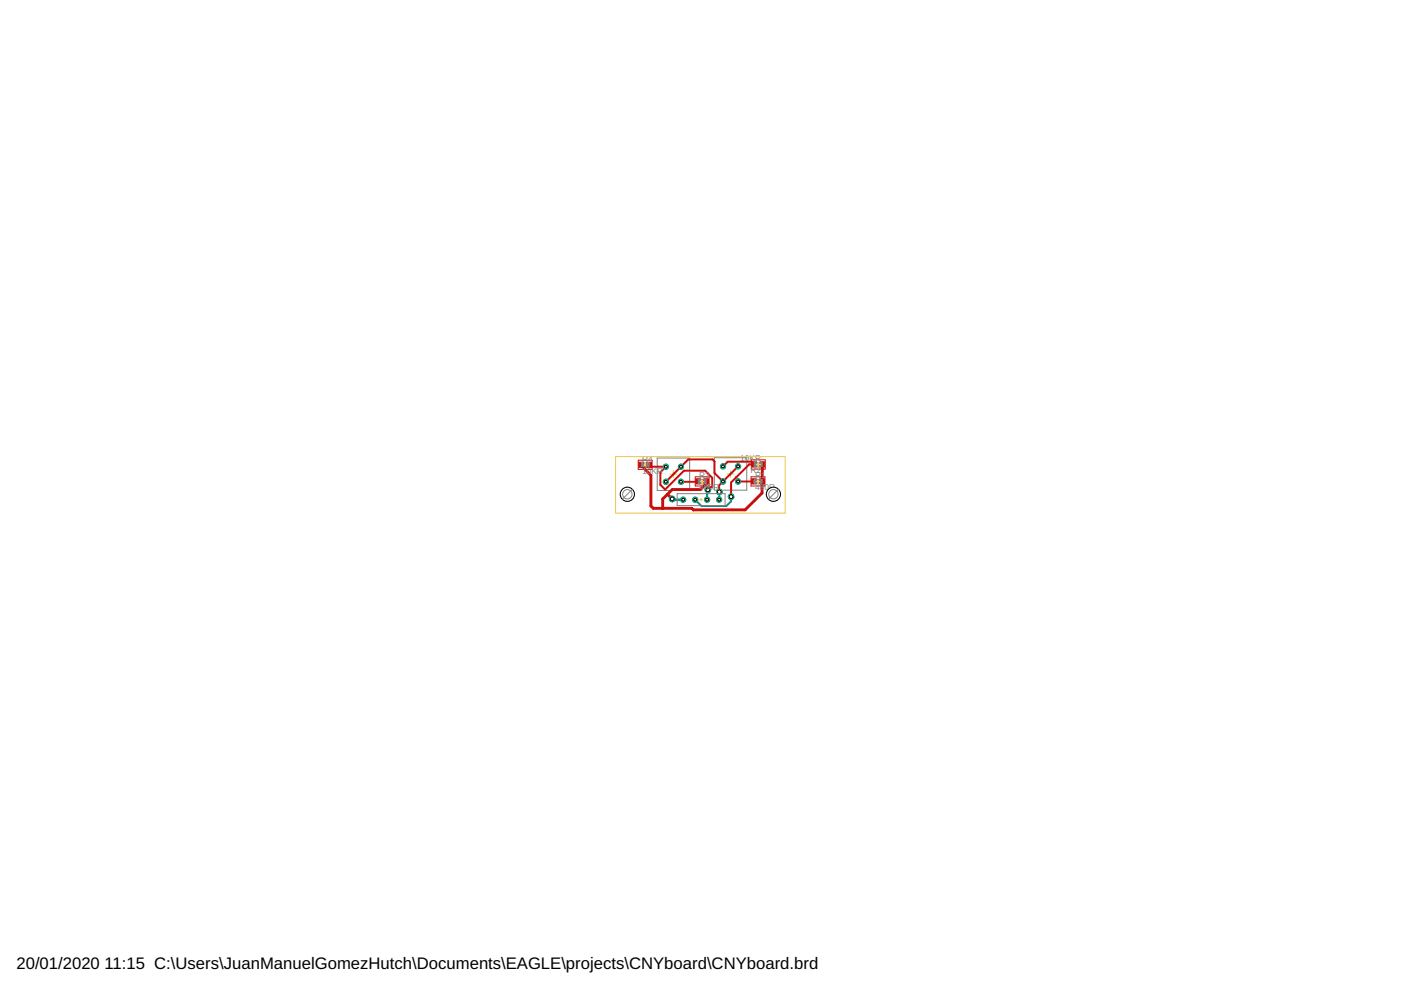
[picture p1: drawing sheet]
<svg xmlns="http://www.w3.org/2000/svg" width="297mm" height="210mm" viewBox="0 0 297 210" stroke-linecap="round" stroke-linejoin="round" font-family="sans-serif">
<path d="M142.8 99.8v1.4M154.9 99.8v1.4M142.1 100.5h1.4M154.2 100.5h1.4" fill="none" stroke="#afd134" stroke-width=".21"/>
<path d="M139.3 97.1h6.9v6.9h-6.9zM151.4 97h6.9v6.9h-6.9z" fill="none" stroke="#808080" stroke-width=".21"/>
<path d="M142.5 105.8l.2 .1h2.1" fill="none" stroke="#0696d7" stroke-width=".61"/>
<path d="M150.1 103.9h-.2v2M152.5 104.3v1.6M155 105.3v1l-1 1h-5.3l-1.3-1.4" fill="none" stroke="#0696d7" stroke-width=".42"/>
<circle cx="156.5" cy="102.1" r=".55" fill="#0dab76" stroke="#0dab76" stroke-width=".21"/>
<circle cx="156.5" cy="102.1" r=".3" fill="#fff" stroke="#000" stroke-width=".21"/>
<circle cx="153.3" cy="102.1" r=".55" fill="#0dab76" stroke="#0dab76" stroke-width=".21"/>
<circle cx="153.3" cy="102.1" r=".3" fill="#fff" stroke="#000" stroke-width=".21"/>
<circle cx="156.5" cy="98.9" r=".55" fill="#0dab76" stroke="#0dab76" stroke-width=".21"/>
<circle cx="156.5" cy="98.9" r=".3" fill="#fff" stroke="#000" stroke-width=".21"/>
<circle cx="153.3" cy="98.9" r=".55" fill="#0dab76" stroke="#0dab76" stroke-width=".21"/>
<circle cx="153.3" cy="98.9" r=".3" fill="#fff" stroke="#000" stroke-width=".21"/>
<circle cx="144.4" cy="102.2" r=".55" fill="#0dab76" stroke="#0dab76" stroke-width=".21"/>
<circle cx="144.4" cy="102.2" r=".3" fill="#fff" stroke="#000" stroke-width=".21"/>
<circle cx="141.2" cy="102.2" r=".55" fill="#0dab76" stroke="#0dab76" stroke-width=".21"/>
<circle cx="141.2" cy="102.2" r=".3" fill="#fff" stroke="#000" stroke-width=".21"/>
<circle cx="144.4" cy="99" r=".55" fill="#0dab76" stroke="#0dab76" stroke-width=".21"/>
<circle cx="144.4" cy="99" r=".3" fill="#fff" stroke="#000" stroke-width=".21"/>
<circle cx="141.2" cy="99" r=".55" fill="#0dab76" stroke="#0dab76" stroke-width=".21"/>
<circle cx="141.2" cy="99" r=".3" fill="#fff" stroke="#000" stroke-width=".21"/>
<circle cx="144.8" cy="105.9" r=".55" fill="#0dab76" stroke="#0dab76" stroke-width=".21"/>
<circle cx="144.8" cy="105.9" r=".3" fill="#fff" stroke="#000" stroke-width=".21"/>
<circle cx="147.4" cy="105.9" r=".55" fill="#0dab76" stroke="#0dab76" stroke-width=".21"/>
<circle cx="147.4" cy="105.9" r=".3" fill="#fff" stroke="#000" stroke-width=".21"/>
<circle cx="149.9" cy="105.9" r=".55" fill="#0dab76" stroke="#0dab76" stroke-width=".21"/>
<circle cx="149.9" cy="105.9" r=".3" fill="#fff" stroke="#000" stroke-width=".21"/>
<circle cx="152.5" cy="105.9" r=".55" fill="#0dab76" stroke="#0dab76" stroke-width=".21"/>
<circle cx="152.5" cy="105.9" r=".3" fill="#fff" stroke="#000" stroke-width=".21"/>
<circle cx="142.5" cy="105.8" r=".59" fill="#0dab76" stroke="#0dab76" stroke-width=".21"/>
<circle cx="142.5" cy="105.8" r=".4" fill="#fff" stroke="#000" stroke-width=".21"/>
<circle cx="152.5" cy="104.3" r=".59" fill="#0dab76" stroke="#0dab76" stroke-width=".21"/>
<circle cx="152.5" cy="104.3" r=".4" fill="#fff" stroke="#000" stroke-width=".21"/>
<circle cx="150.1" cy="103.9" r=".59" fill="#0dab76" stroke="#0dab76" stroke-width=".21"/>
<circle cx="150.1" cy="103.9" r=".4" fill="#fff" stroke="#000" stroke-width=".21"/>
<circle cx="155" cy="105.3" r=".59" fill="#0dab76" stroke="#0dab76" stroke-width=".21"/>
<circle cx="155" cy="105.3" r=".4" fill="#fff" stroke="#000" stroke-width=".21"/>
<g fill="#c90d0c" stroke="#c90d0c" stroke-width=".21">
<path d="M159.4 101.5h1v1.1h-1z"/>
<path d="M161.1 101.5h1v1.1h-1z"/>
<path d="M161.1 97.9h1v1.1h-1z"/>
<path d="M159.4 97.9h1v1.1h-1z"/>
<path d="M147.5 101.5h1v1.1h-1z"/>
<path d="M149.2 101.5h1v1.1h-1z"/>
<path d="M135.4 98h1v1.1h-1z"/>
<path d="M137.1 98h1v1.1h-1z"/>
</g>
<path d="M135.9 98.6l2.1 2.2v6.5l.5 .5h8.2l.3 .3M161.6 98.5v6l-3.6 3.6h-11M141.5 104.8l-1 1v2M141.5 104.8l1 1M149.7 102.1v.5l-1.2 1.2h-6l-1 1" fill="none" stroke="#c90d0c" stroke-width=".61"/>
<path d="M137.6 98.6l.4 .4h3.2l-1.2 1.1v2.7l1 1 4-4h4.5l1.5 1.5v2h-.4l-.5 .6M153.3 98.9l1-1h5l.6 .6h-1.1l-2.7 2.7M156.5 98.9l-4 4v1.4M148 102.1l-3.6 .1M153.3 102.1l-1.8-1.8v-2.5l-.4-.4h-5.2l-4.7 4.8M156.1 101.2h.1M156.1 101.2l-1.1 1.1v3M159.9 102.1h-3.4" fill="none" stroke="#c90d0c" stroke-width=".42"/>
<circle cx="156.5" cy="102.1" r=".55" fill="#0dab76" stroke="#0dab76" stroke-width=".21"/>
<circle cx="156.5" cy="102.1" r=".3" fill="#fff" stroke="#000" stroke-width=".21"/>
<circle cx="153.3" cy="102.1" r=".55" fill="#0dab76" stroke="#0dab76" stroke-width=".21"/>
<circle cx="153.3" cy="102.1" r=".3" fill="#fff" stroke="#000" stroke-width=".21"/>
<circle cx="156.5" cy="98.9" r=".55" fill="#0dab76" stroke="#0dab76" stroke-width=".21"/>
<circle cx="156.5" cy="98.9" r=".3" fill="#fff" stroke="#000" stroke-width=".21"/>
<circle cx="153.3" cy="98.9" r=".55" fill="#0dab76" stroke="#0dab76" stroke-width=".21"/>
<circle cx="153.3" cy="98.9" r=".3" fill="#fff" stroke="#000" stroke-width=".21"/>
<circle cx="144.4" cy="102.2" r=".55" fill="#0dab76" stroke="#0dab76" stroke-width=".21"/>
<circle cx="144.4" cy="102.2" r=".3" fill="#fff" stroke="#000" stroke-width=".21"/>
<circle cx="141.2" cy="102.2" r=".55" fill="#0dab76" stroke="#0dab76" stroke-width=".21"/>
<circle cx="141.2" cy="102.2" r=".3" fill="#fff" stroke="#000" stroke-width=".21"/>
<circle cx="144.4" cy="99" r=".55" fill="#0dab76" stroke="#0dab76" stroke-width=".21"/>
<circle cx="144.4" cy="99" r=".3" fill="#fff" stroke="#000" stroke-width=".21"/>
<circle cx="141.2" cy="99" r=".55" fill="#0dab76" stroke="#0dab76" stroke-width=".21"/>
<circle cx="141.2" cy="99" r=".3" fill="#fff" stroke="#000" stroke-width=".21"/>
<circle cx="144.8" cy="105.9" r=".55" fill="#0dab76" stroke="#0dab76" stroke-width=".21"/>
<circle cx="144.8" cy="105.9" r=".3" fill="#fff" stroke="#000" stroke-width=".21"/>
<circle cx="147.4" cy="105.9" r=".55" fill="#0dab76" stroke="#0dab76" stroke-width=".21"/>
<circle cx="147.4" cy="105.9" r=".3" fill="#fff" stroke="#000" stroke-width=".21"/>
<circle cx="149.9" cy="105.9" r=".55" fill="#0dab76" stroke="#0dab76" stroke-width=".21"/>
<circle cx="149.9" cy="105.9" r=".3" fill="#fff" stroke="#000" stroke-width=".21"/>
<circle cx="152.5" cy="105.9" r=".55" fill="#0dab76" stroke="#0dab76" stroke-width=".21"/>
<circle cx="152.5" cy="105.9" r=".3" fill="#fff" stroke="#000" stroke-width=".21"/>
<circle cx="142.5" cy="105.8" r=".59" fill="#0dab76" stroke="#0dab76" stroke-width=".21"/>
<circle cx="142.5" cy="105.8" r=".4" fill="#fff" stroke="#000" stroke-width=".21"/>
<circle cx="152.5" cy="104.3" r=".59" fill="#0dab76" stroke="#0dab76" stroke-width=".21"/>
<circle cx="152.5" cy="104.3" r=".4" fill="#fff" stroke="#000" stroke-width=".21"/>
<circle cx="150.1" cy="103.9" r=".59" fill="#0dab76" stroke="#0dab76" stroke-width=".21"/>
<circle cx="150.1" cy="103.9" r=".4" fill="#fff" stroke="#000" stroke-width=".21"/>
<circle cx="155" cy="105.3" r=".59" fill="#0dab76" stroke="#0dab76" stroke-width=".21"/>
<circle cx="155" cy="105.3" r=".4" fill="#fff" stroke="#000" stroke-width=".21"/>
<path d="M135.3 97.6h3v1.9h-3zM159.3 97.5h2.9v2h-2.9zM147.4 101.1h2.9v1.9h-2.9zM159.2 101.1h3v1.9h-3z" fill="none" stroke="#c90d0c" stroke-width=".21"/>
<path d="M136.4 98.9h.8M136.4 98.2h.8M160.3 98.1h.9M160.3 98.8h.9M143.6 104.7h10.1v2.5h-10.1zM148.4 102.4h.9M148.4 101.7h.9M160.3 102.4h.8M160.3 101.7h.8" fill="none" stroke="#808080" stroke-width=".21"/>
<g fill="#808080" stroke="#808080" stroke-width=".21">
<path d="M161.1 101.6h.5v.9h-.5z"/>
<path d="M159.9 101.6h.4v.9h-.4z"/>
<path d="M159.9 98h.4v.9h-.4z"/>
<path d="M161.2 98h.4v.9h-.4z"/>
<path d="M149.3 101.6h.4v.9h-.4z"/>
<path d="M148 101.6h.4v.9h-.4z"/>
<path d="M137.2 98.1h.4v.9h-.4z"/>
<path d="M135.9 98.1h.5v.9h-.5z"/>
</g>
<path d="M136.3 98.6h1M136.8 98.1v.9M160.3 98.5h.9M160.8 98v1M148.4 102.1h1M148.4 105.9h.5M148.7 105.7v.5M148.9 101.6v1M160.2 102.1h1M160.7 101.6v1" fill="none" stroke="#afd134" stroke-width=".21"/>
<g fill="none" stroke="#eec643" stroke-width=".21">
<path d="M130.5 96.8h36v12h-36z"/>
<circle cx="164" cy="104.8" r="1.5"/>
</g>
<circle cx="164" cy="104.8" r="1.5" fill="#fff" stroke="#000" stroke-width=".21"/>
<circle cx="133" cy="104.8" r="1.5" fill="none" stroke="#eec643" stroke-width=".21"/>
<circle cx="133" cy="104.8" r="1.5" fill="#fff" stroke="#000" stroke-width=".21"/>
<g fill="none" stroke="#808080" stroke-width=".21">
<path d="M134 103.8l-2 2M165 103.8l-2 2"/>
<circle cx="133" cy="104.8" r=".99"/>
<circle cx="164" cy="104.8" r=".99"/>
</g>
<g font-size="3.5">
<text x="3.5" y="205.4">20/01/2020</text>
<text x="22.2" y="205.4">11:15 C:\Users\JuanManuelGomezHutch\Documents\EAGLE\projects\CNYboard\CNYboard.brd</text>
</g>
<g font-size="1.8" fill="#808080">
<text x="136.2" y="97.9">R4</text>
<text x="136.2" y="100.5">10KR</text>
<text x="148.2" y="101.4">R3</text>
<text x="156.9" y="97.8">10KR</text>
<text x="159.1" y="100.4">R2</text>
<text x="160.1" y="101.4">R1</text>
<text x="148.2" y="104">48</text>
<text x="150.2" y="104">0R</text>
<text x="160.1" y="104">48</text>
<text x="162.1" y="104">0R</text>
</g>
</svg>
